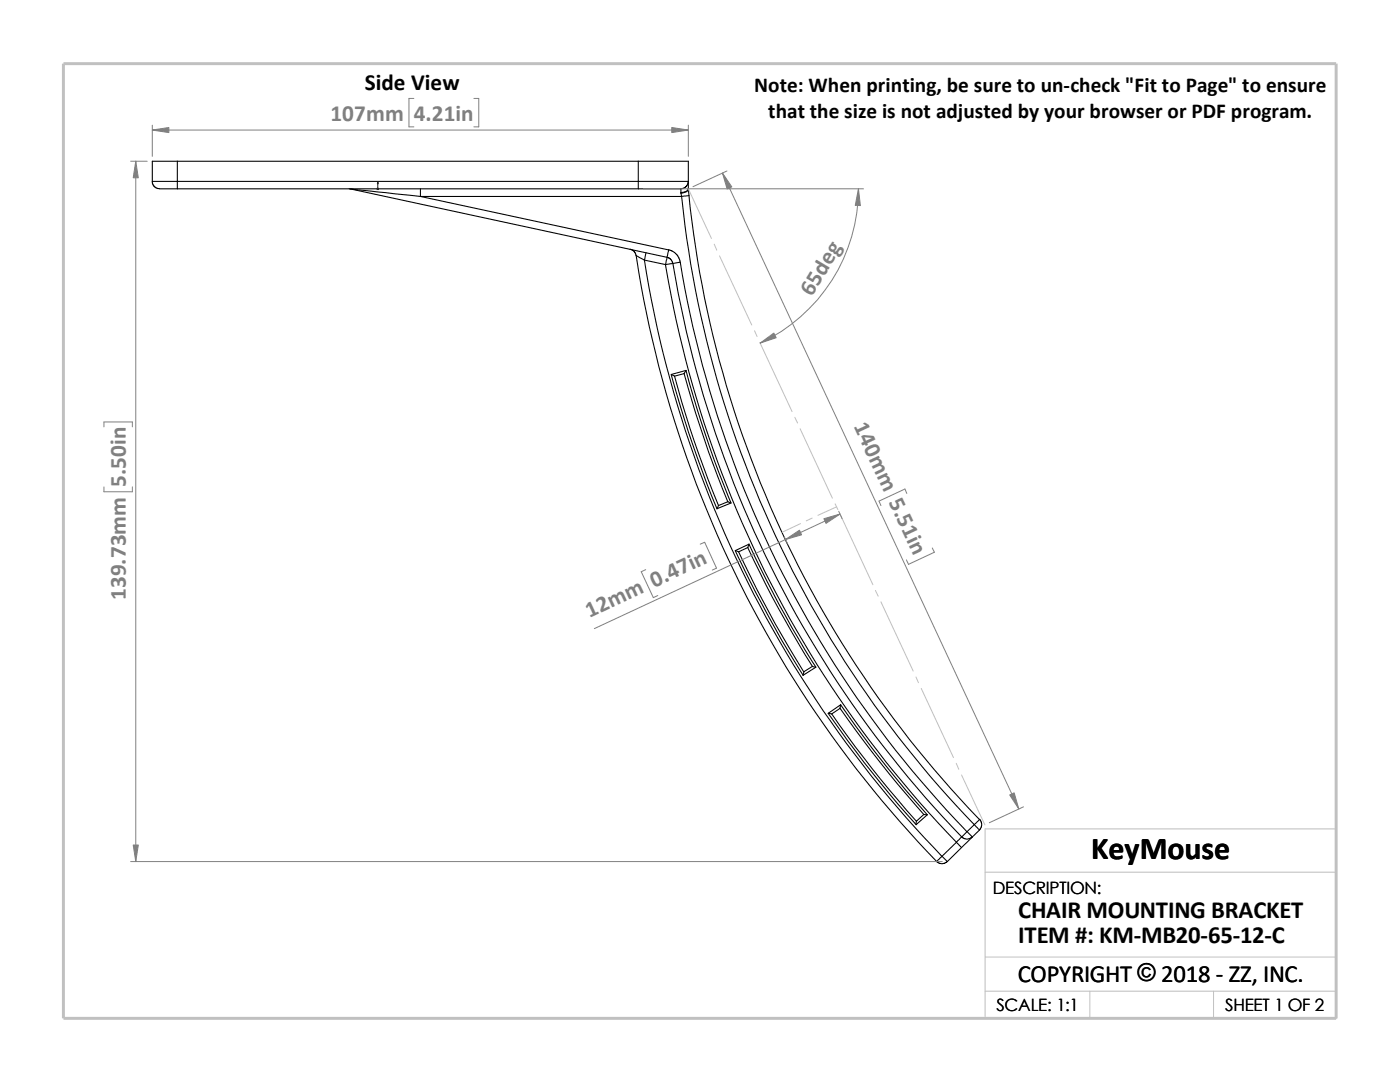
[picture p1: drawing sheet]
<svg xmlns="http://www.w3.org/2000/svg" width="279mm" height="216mm" viewBox="0 0 279 216" stroke-linecap="round" stroke-linejoin="round" font-family="sans-serif">
<g fill="none" stroke="#c0c0c0" stroke-width=".2">
<path d="M137.4 37.7l4.6 9.9M142.5 48.7l.5 1.2M143.6 51.1l6.4 13.8M150.6 66l.5 1.1M151.6 68.3l6.5 13.8M158.6 83.3l.6 1.1M159.7 85.6l6.4 13.8M159.8 104.5l-3.7 1.7M162.1 103.4l-1.2 .5M166.7 100.5l.5 1.2M167 101.1l-3.8 1.7M167.8 102.8l6.4 13.9"/>
<path d="M174.7 117.8l.6 1.2M175.8 120.1l6.4 13.8M182.8 135.1l.5 1.1M183.9 137.4l6.4 13.8M190.8 152.3l.5 1.2M191.9 154.6l4.7 10M196.6 174h70.1M196.6 197.8h70.1M196.6 191h70.1M217.5 197.8v5.4M242.2 197.8v5.4M26.8 203.2h239.9v-37.8h-70.1v37.8"/>
</g>
<path d="M12.7 12.7h254v190.5h-254z" fill="none" stroke="#c0c0c0" stroke-width=".59"/>
<g fill="none" stroke="#000" stroke-width=".21">
<path d="M30.4 36.2h5M30.4 36.2v.3l.3 .6 .8 .5 3.9 .1M35.4 36.2v1.5M35.4 32.2h-5v4M35.4 36.2h92M35.4 32.2v4M35.4 32.2h92M35.4 37.7h92M69.7 37.7h.3M70 37.7l63.1 13.7M70 37.7l13.9 1.5M83.9 39.2l49.5 10.7-.3 1.5"/>
<path d="M83.9 39.2h52.1M83.9 37.7v1.5M127.4 37.7h8.5v.7M127.4 32.2v4M127.4 36.2v1.5M127.4 36.2h10M127.4 32.2h10v4M135.9 38.6l.1 .6M135.9 38.4v.2M136 39.2a211.8 211.8 0 0 0 58.4 125.3M137.4 37.8a1.37 1.37 0 0 1-1.5 .8M137.4 37.8l.1 1.2"/>
<path d="M137.4 37.6v.2M137.4 36.2l-.2 .7-.4 .4-.6 .3h-.3M137.4 37.6a1.27 1.27 0 0 1-1.5 .8M137.4 36.2v1.4M137.5 39l-1.5 .2M137.5 39a209.9 209.9 0 0 0 58 124.5M125.7 49.7l.6 .3 .4 .3 .3 .7M127 51a222.3 222.3 0 0 0 59.9 120.9M127 51l1.6 .9M128.6 51.9l4.2 .9M128.6 51.9a220.8 220.8 0 0 0 59.4 119M128.9 50.4l-.3 1.5"/>
<path d="M132.8 52.7a216.2 216.2 0 0 0 58.1 115.4M133.1 51.4l.8 .4 .3 .8M133.1 51.4l-.3 1.4M133.4 49.8l.8 .3 .8 .6 .5 .8 .3 .8M134.3 52.6l-1.5 .2M134.3 52.5a215.5 215.5 0 0 0 57.6 114.5M135.8 52.3l-1.5 .3M135.8 52.3a213.4 213.4 0 0 0 57.2 113.6M133.9 74.7a219.5 219.5 0 0 0 9.2 26.8M134 74.7l.6 .4M134.6 75.1a204.3 204.3 0 0 0 8.8 25.7M136.5 74.5a225.5 225.5 0 0 0 8.7 25.6"/>
<path d="M136.9 73.9l-.4 .6-1.9 .6M136.9 73.9l-2.9 .8M136.9 73.9a215.3 215.3 0 0 0 9 26.4M145.2 100.1l.7 .3-2.8 1.1M145.2 100.1l-1.8 .8-.3 .6M146.7 109.9a233.7 233.7 0 0 0 13.6 24.8M147.4 110.1a220.3 220.3 0 0 0 13 23.9M149.2 109.2a203.2 203.2 0 0 0 12.9 23.8M149.5 108.6l-.3 .7-1.8 .8M149.5 108.6l-2.7 1.3 .6 .2M149.5 108.6a203 203 0 0 0 13.3 24.5M162.1 133l.7 .1"/>
<path d="M162.1 133l-1.7 1-.1 .7M162.8 133.1l-2.5 1.6M165.3 142.3a217.7 217.7 0 0 0 17.5 22.2M166 142.5a210.8 210.8 0 0 0 16.9 21.3M167.6 141.3a224.8 224.8 0 0 0 16.8 21.2M167.8 140.6a220.3 220.3 0 0 0 17.2 22M167.8 140.6l-.2 .8-1.6 1.1M167.8 140.6l-2.5 1.7 .7 .2M182.9 163.9l-.1 .6M184.4 162.5l.7 .1-2.3 1.9M184.4 162.5l-1.5 1.4M186.9 171.9l.9 .4h.6l.7-.4"/>
<path d="M188 170.9l-1.1 1M188 170.9l1.1 1M190.9 168.1l-2.9 2.8M190.9 168.1l1 1M191.9 169.1l-2.8 2.8M191.9 167l-1 1.1M191.9 167l.9 .4h.6l.7-.4M193 165.9l-1.1 1.1M193 165.9l1.1 1.1M194.1 167l-2.2 2.1M194.4 164.5l-1.4 1.4M194.4 164.5l1.1-1 .4 .8v.6l-.4 .7"/>
<path d="M194.4 164.5l1.1 1.1M195.5 165.6l-1.4 1.4"/>
</g>
<path d="M75.4 36.3l.1 .4h-.2z" fill="#00f" stroke="#00f" stroke-width=".2"/>
<path d="M75.3 37.7h.3M75.3 37.5l.3 .3M75.4 37.7h.1M75.4 36.3v1.5M75.5 37.5l-.3 .3" fill="none" stroke="#00f" stroke-width=".2"/>
<g fill="none" stroke="#808080" stroke-width=".2">
<path d="M82.6 19.6h-1v5.7h1M94.6 19.6h.9v5.7h-.9M26.1 32.2h3.3M27.1 32.2v139.7M30.4 26h107M30.4 25v6.2M128.4 37.7h43.9M137.4 25v6.2M144.2 34.5l59.1 126.9M145.1 34.1l-6.8 3.2M171.3 37.7a33.8 33.8 0 0 1-19.6 30.8M20.7 85.2v-1h5.7v1"/>
<path d="M20.7 97.2v.9h5.7v-.9M181 98.5l-.4-.9-5.2 2.4 .4 .9M128.9 113.7l-.9 .4 2.4 5.2 .9-.5M139.7 108.6l.9-.4 2.4 5.2-.8 .3M156.5 107.1l.7 1.4M167.4 102l.7 1.5M167.6 102.6l-49 22.8M186.1 109.3l.4 .9-5.2 2.4-.4-.9M26.1 171.9h161.9M204.3 161l-6.9 3.2"/>
</g>
<g fill="#808080" stroke="#808080" stroke-width=".2">
<path d="M144.2 34.5l1.8 2.8-.9 .4z"/>
<path d="M201.5 158.6l.9-.4 .9 3.2z"/>
<path d="M164.4 103.5l3.2-.9-2.8 1.8z"/>
<path d="M156.8 107.7l2.8-1.9 .4 .9z"/>
<path d="M151.7 68.5l2.7-2 .5 .9z"/>
<path d="M171.3 37.7l.4 3.3h-1z"/>
<path d="M30.4 26l3.3-.6v1.1z"/>
<path d="M134.1 25.4l3.3 .6-3.3 .5z"/>
<path d="M27.1 32.2l.5 3.3h-1z"/>
<path d="M26.6 168.6h1l-.5 3.3z"/>
</g>
<text font-size="6.4" x="217.8" y="171.4">KeyMouse</text>
<g font-size="4.9">
<text x="203.2" y="183.2">CHAIR MOUNTING BRACKET</text>
<text x="203.2" y="188.1">ITEM #: KM-MB20-65-12-C</text>
<text x="203.1" y="195.9">COPYRIGHT © 2018 - ZZ, INC.</text>
<text x="227" y="195.8">©</text>
</g>
<text font-size="4.6" x="72.8" y="18">Side View</text>
<g font-size="4.6" fill="#808080">
<text x="66" y="24.1">107mm</text>
<text x="82.6" y="24.1">4.21in</text>
<text x="162" y="59.3" transform="rotate(-59 162 59.3)">65deg</text>
<text x="170.3" y="85.1" transform="rotate(65 170.3 85.1)">140mm 5.51in</text>
<text x="25.1" y="97.2" transform="rotate(-90 25.1 97.2)">5.50in</text>
<text x="25.1" y="119.8" transform="rotate(-90 25.1 119.8)">139.73mm</text>
<text x="117.6" y="123.3" transform="rotate(-25 117.6 123.3)">12mm 0.47in</text>
</g>
<g font-size="4.2">
<text x="150.5" y="18.4">Note: When printing, be sure to un-check &quot;Fit to Page&quot; to ensure</text>
<text x="153.3" y="23.6">that the size is not adjusted by your browser or PDF program.</text>
</g>
<g font-size="3.4">
<text x="198.2" y="178.5">DESCRIPTION:</text>
<text x="198.8" y="201.7">SCALE: 1:1</text>
<text x="244.5" y="201.7">SHEET 1 OF 2</text>
</g>
</svg>
